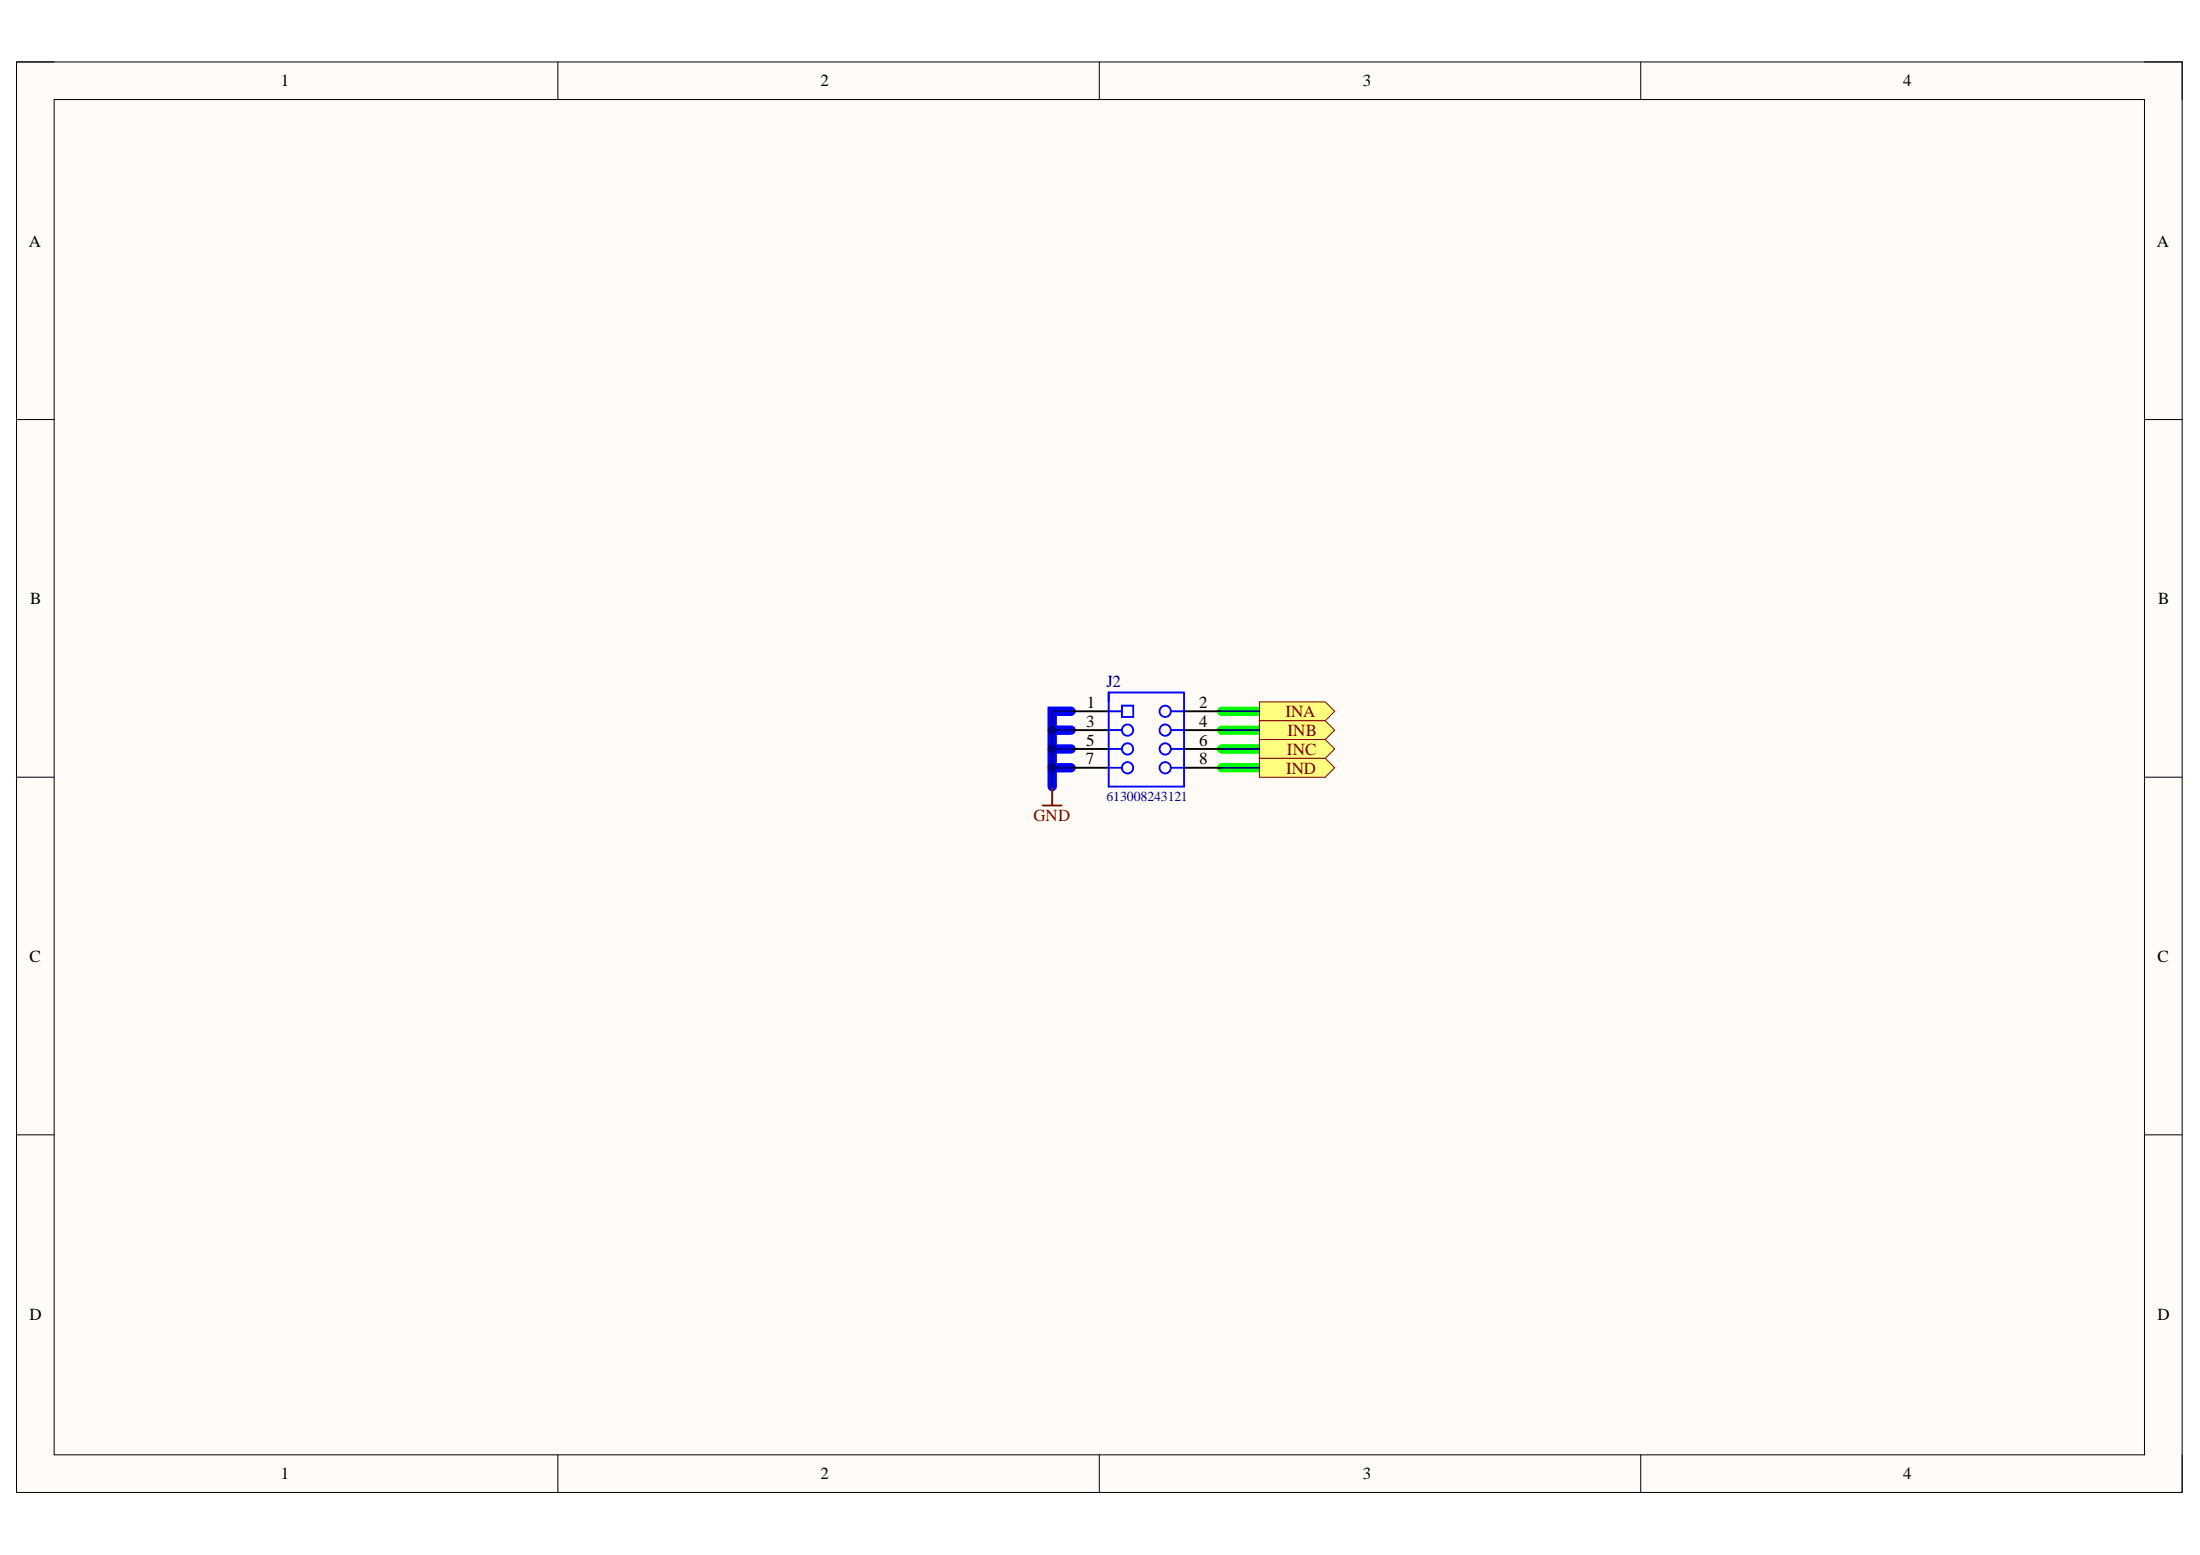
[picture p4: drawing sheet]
<svg xmlns="http://www.w3.org/2000/svg" width="297mm" height="210mm" viewBox="0 0 297 210" stroke-linecap="round" stroke-linejoin="round" font-family="sans-serif">
<path d="M2.2 8.4h292.4v193.1h-292.4z" fill-rule="evenodd" fill="#fffcf8"/>
<path d="M2.2 8.4h292.4v193.1h-292.4z" fill="none" stroke="#000" stroke-width=".14"/>
<path d="M7.3 13.4h282.2v183h-282.2z" fill-rule="evenodd" fill="#fffcf8"/>
<g fill="none" stroke="#000" stroke-width=".14">
<path d="M2.2 8.4h5.1M7.3 13.4h282.2v183h-282.2zM75.3 8.4v5M148.4 8.4v5M221.5 8.4v5M289.5 8.4h5.1v5M2.2 56.6h5.1M289.5 56.6h5.1M2.2 104.9h5.1M289.5 104.9h5.1M2.2 153.2h5.1M289.5 153.2h5.1"/>
<path d="M75.3 196.4v5.1M148.4 196.4v5.1M221.5 196.4v5.1M294.6 196.4v5.1"/>
</g>
<path d="M142.1 98.6h2.5M144.6 96h-2.5v10.2M142.1 101.1h2.5M142.1 103.6h2.5" fill="none" stroke="#00f" stroke-width="1.3"/>
<path d="M165 98.6h5M165 96h5M165 101.1h5M165 103.6h5" fill="none" stroke="#0f0" stroke-width="1.3"/>
<g fill="none" stroke="#00f" stroke-width=".25">
<path d="M149.7 98.6h1.8M149.7 96h1.8M149.7 93.5h10.2v12.7h-10.2zM151.5 95.3h1.5v1.5h-1.5zM158.1 98.6h1.8M158.1 96h1.8M149.7 101.1h1.8M149.7 103.6h1.8M158.1 101.1h1.8M158.1 103.6h1.8"/>
<circle cx="152.2" cy="98.6" r=".76"/>
<circle cx="157.3" cy="98.6" r=".76"/>
<circle cx="157.3" cy="96" r=".76"/>
<circle cx="152.2" cy="103.6" r=".76"/>
<circle cx="152.2" cy="101.1" r=".76"/>
<circle cx="157.3" cy="103.6" r=".76"/>
<circle cx="157.3" cy="101.1" r=".76"/>
</g>
<path d="M144.6 98.6h5.1M144.6 96h5.1M159.9 98.6h5.1M159.9 96h5.1M144.6 101.1h5.1M144.6 103.6h5.1M159.9 101.1h5.1M159.9 103.6h5.1" fill="none" stroke="#000" stroke-width=".25"/>
<path d="M140.8 108.7h2.5M142.1 106.2v2.5" fill="none" stroke="#800000" stroke-width=".25"/>
<path d="M170 99.8h8.9l1.3 1.3-1.3 1.3h-8.9z" fill-rule="evenodd" fill="#ffff80"/>
<path d="M170 99.8h8.9l1.3 1.3-1.3 1.3h-8.9z" fill="none" stroke="#800000" stroke-width=".14"/>
<path d="M170 94.7h8.9l1.3 1.3-1.3 1.3h-8.9z" fill-rule="evenodd" fill="#ffff80"/>
<path d="M170 94.7h8.9l1.3 1.3-1.3 1.3h-8.9z" fill="none" stroke="#800000" stroke-width=".14"/>
<path d="M170 102.4h8.9l1.3 1.2-1.3 1.3h-8.9z" fill-rule="evenodd" fill="#ffff80"/>
<path d="M170 102.4h8.9l1.3 1.2-1.3 1.3h-8.9z" fill="none" stroke="#800000" stroke-width=".14"/>
<path d="M170 97.3h8.9l1.3 1.3-1.3 1.2h-8.9z" fill-rule="evenodd" fill="#ffff80"/>
<path d="M170 97.3h8.9l1.3 1.3-1.3 1.2h-8.9z" fill="none" stroke="#800000" stroke-width=".14"/>
<path d="M142.1 98.6h2.5" fill="none" stroke="#000080" stroke-width=".25"/>
<circle cx="142.1" cy="98.6" r=".51" fill="#000080"/>
<circle cx="142.1" cy="98.6" r=".51" fill="none" stroke="#000080" stroke-width=".14"/>
<path d="M142.1 101.1h2.5" fill="none" stroke="#000080" stroke-width=".25"/>
<circle cx="142.1" cy="101.1" r=".51" fill="#000080"/>
<circle cx="142.1" cy="101.1" r=".51" fill="none" stroke="#000080" stroke-width=".14"/>
<path d="M142.1 103.6h2.5" fill="none" stroke="#000080" stroke-width=".25"/>
<circle cx="142.1" cy="103.6" r=".51" fill="#000080"/>
<circle cx="142.1" cy="103.6" r=".51" fill="none" stroke="#000080" stroke-width=".14"/>
<path d="M144.6 96h-2.5v10.2" fill="none" stroke="#000080" stroke-width=".25"/>
<circle cx="142.1" cy="103.6" r=".51" fill="#000080"/>
<circle cx="142.1" cy="103.6" r=".51" fill="none" stroke="#000080" stroke-width=".14"/>
<circle cx="142.1" cy="101.1" r=".51" fill="#000080"/>
<circle cx="142.1" cy="101.1" r=".51" fill="none" stroke="#000080" stroke-width=".14"/>
<circle cx="142.1" cy="98.6" r=".51" fill="#000080"/>
<circle cx="142.1" cy="98.6" r=".51" fill="none" stroke="#000080" stroke-width=".14"/>
<path d="M165 98.6h5M165 96h5M165 101.1h5M165 103.6h5" fill="none" stroke="#000080" stroke-width=".25"/>
<g font-size="2.3">
<text x="37.9" y="11.7">1</text>
<text x="110.8" y="11.7">2</text>
<text x="184" y="11.7">3</text>
<text x="256.9" y="11.7">4</text>
<text x="3.9" y="33.3">A</text>
<text x="291.2" y="33.3">A</text>
<text x="4.1" y="81.5">B</text>
<text x="291.4" y="81.5">B</text>
<text x="146.8" y="95.6">1</text>
<text x="161.9" y="95.6">2</text>
<text x="146.7" y="98.1">3</text>
<text x="146.7" y="100.6">5</text>
<text x="161.9" y="98.1">4</text>
<text x="161.9" y="100.6">6</text>
<text x="146.6" y="103.2">7</text>
<text x="161.9" y="103.2">8</text>
<text x="4" y="129.8">C</text>
<text x="291.3" y="129.8">C</text>
<text x="4" y="178.1">D</text>
<text x="291.3" y="178.1">D</text>
<text x="37.9" y="199.7">1</text>
<text x="110.8" y="199.7">2</text>
<text x="184" y="199.7">3</text>
<text x="256.9" y="199.7">4</text>
</g>
<text font-size="2.3" fill="#000080" x="149.4" y="92.8">J2</text>
<g font-size="2.3" fill="#800000">
<text x="173.6" y="96.8">INA</text>
<text x="173.8" y="101.9">INC</text>
<text x="173.8" y="99.4">INB</text>
<text x="173.7" y="104.5">IND</text>
<text x="139.6" y="110.8">GND</text>
</g>
<text font-size="1.9" fill="#000080" x="149.4" y="108.1">613008243121</text>
</svg>
